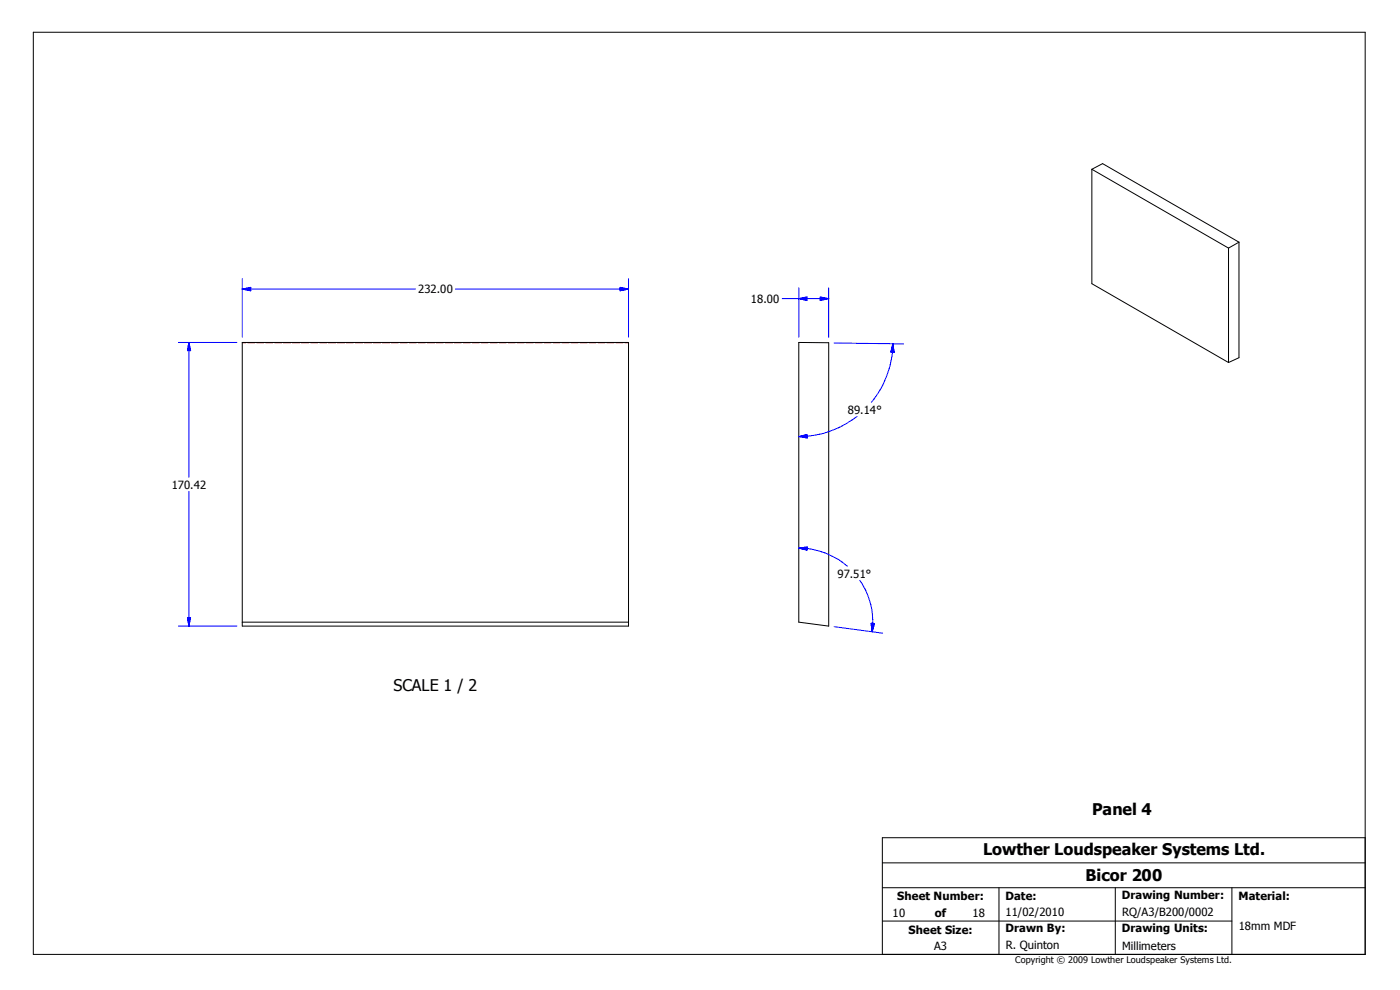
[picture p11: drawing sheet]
<svg xmlns="http://www.w3.org/2000/svg" width="420mm" height="297mm" viewBox="0 0 420 297" stroke-linecap="round" stroke-linejoin="round" font-family="sans-serif">
<g fill="none" stroke="#f00" stroke-width=".3">
<path d="M72.6 102.7h1.1M74.3 102.7h2.2M77 102.7h2.1M79.7 102.7h2.1M82.4 102.7h2.1M85 102.7h2.2M87.7 102.7h2.2M90.4 102.7h2.1M93.1 102.7h2.1M95.8 102.7h2.2M98.5 102.7h2.2M101.2 102.7h2.2"/>
<path d="M103.9 102.7h2.1M106.6 102.7h2.1M109.3 102.7h2.1M111.9 102.7h2.2M114.6 102.7h2.2M117.3 102.7h2.2M120.1 102.7h2.1M122.8 102.7h2.1M125.5 102.7h2.1M128.1 102.7h2.2M130.8 102.7h2.1M133.5 102.7h2.2"/>
<path d="M136.2 102.7h2.1M138.9 102.7h2.2M141.6 102.7h2.2M144.3 102.7h2.1M147 102.7h2.2M149.7 102.7h2.1M152.4 102.7h2.1M155 102.7h2.2M157.7 102.7h2.2M160.4 102.7h2.2M163.2 102.7h2.1M165.9 102.7h2.1"/>
<path d="M168.5 102.7h2.2M171.2 102.7h2.2M173.9 102.7h2.2M176.6 102.7h2.1M179.3 102.7h2.1M181.9 102.7h2.2M184.7 102.7h2.2M187.4 102.7h1.1"/>
</g>
<g fill="none" stroke="#000" stroke-width=".3">
<path d="M10 9.7h399.4v276.3h-399.4zM327.4 50.7l3.2-1.7 40.9 23.6M327.4 50.7l41 23.7M327.4 50.7v34.3l41 23.6M368.4 74.4v34.2M371.5 72.6l-3.1 1.8M371.5 72.6v34.6l-3.1 1.4M72.6 102.6h115.9v85h-115.9zM239.5 102.6l9 .1v84.9l-9-1.1zM72.6 186.5h115.9M264.6 258.6h144.8M409.4 251.1h-144.8v34.9"/>
<path d="M264.6 276h104.8M264.6 266h144.8M299.6 266v20M334.4 266v20M369.4 266v20"/>
</g>
<g fill="none" stroke="#00f" stroke-width=".3">
<path d="M72.6 86.6h51.9M72.6 86.6l2.6-.5v1zM72.6 83.5v17.5M136.6 86.6h51.9M185.9 86.1l2.6 .5-2.6 .5zM188.5 83.5v17.5M234.5 89.5h14M239.5 89.5l2.5-.5v1zM239.5 86.3v14.7M246 89l2.5 .5-2.5 .5zM248.5 86.3v14.9M53.5 102.6h17.5"/>
<path d="M56.6 102.6v40.4M56.6 102.6l.5 2.5h-.9zM250.1 102.8l20.8 .3M267.7 103.1a28.1 28.1 0 0 1-6.4 17.5M267.7 103.1l.4 2.5-1-.1zM239.5 130.8l2.5-.6 .1 1zM257 124.8a28.5 28.5 0 0 1-17.5 6M56.6 147.2v40.4M239.5 164.3a22.3 22.3 0 0 1 14.6 5.4M239.5 164.3l2.6-.4-.1 1zM257.8 173.9a21.7 21.7 0 0 1 3.7 15.4M53.5 187.6h17.5"/>
<path d="M56.2 185.1h.9l-.5 2.5zM250.1 187.8l14.6 2M261.2 186.8l1 .1-.7 2.4z"/>
</g>
<g fill="#00f" stroke="#00f" stroke-width=".3">
<path d="M56.6 102.6l.5 2.5h-.9z" fill-rule="evenodd"/>
<path d="M56.2 185.1h.9l-.5 2.5z" fill-rule="evenodd"/>
<path d="M72.6 86.6l2.6-.5v1z" fill-rule="evenodd"/>
<path d="M185.9 86.1l2.6 .5-2.6 .5z" fill-rule="evenodd"/>
<path d="M239.5 130.8l2.5-.6 .1 1z" fill-rule="evenodd"/>
<path d="M267.7 103.1l.4 2.5-1-.1z" fill-rule="evenodd"/>
<path d="M261.2 186.8l1 .1-.7 2.4z" fill-rule="evenodd"/>
<path d="M239.5 164.3l2.6-.4-.1 1z" fill-rule="evenodd"/>
<path d="M239.5 89.5l2.5-.5v1z" fill-rule="evenodd"/>
<path d="M246 89l2.5 .5-2.5 .5z" fill-rule="evenodd"/>
</g>
<g font-size="4.8">
<text x="118" y="207">SCALE 1 / 2</text>
<text x="327.5" y="244.4">Panel 4</text>
<text x="294.8" y="256.2">Lowther Loudspeaker Systems Ltd.</text>
<text x="325.5" y="264.1">Bicor 200</text>
</g>
<g font-size="3.4">
<text x="125.4" y="87.9">232.00</text>
<text x="225.1" y="90.8">18.00</text>
<text x="254.3" y="124">89.14°</text>
<text x="51.5" y="146.4">170.42</text>
<text x="251.1" y="173.1">97.51°</text>
<text x="269.1" y="269.8">Sheet Number:</text>
<text x="301.5" y="269.8">Date:</text>
<text x="336.4" y="269.5">Drawing Number:</text>
<text x="371.3" y="269.8">Material:</text>
<text x="267.6" y="274.8">10</text>
<text x="280.3" y="274.8">of</text>
<text x="291.6" y="274.8">18</text>
<text x="301.5" y="274.6">11/02/2010</text>
<text x="336.5" y="274.5">RQ/A3/B200/0002</text>
<text x="272.5" y="279.8">Sheet Size:</text>
<text x="301.5" y="279.4">Drawn By:</text>
<text x="336.4" y="279.4">Drawing Units:</text>
<text x="371.4" y="278.8">18mm MDF</text>
<text x="280.1" y="284.7">A3</text>
<text x="301.6" y="284.5">R. Quinton</text>
<text x="336.5" y="284.7">Millimeters</text>
</g>
<text font-size="2.7" x="304.4" y="288.6">Copyright © 2009 Lowther Loudspeaker Systems Ltd.</text>
</svg>
